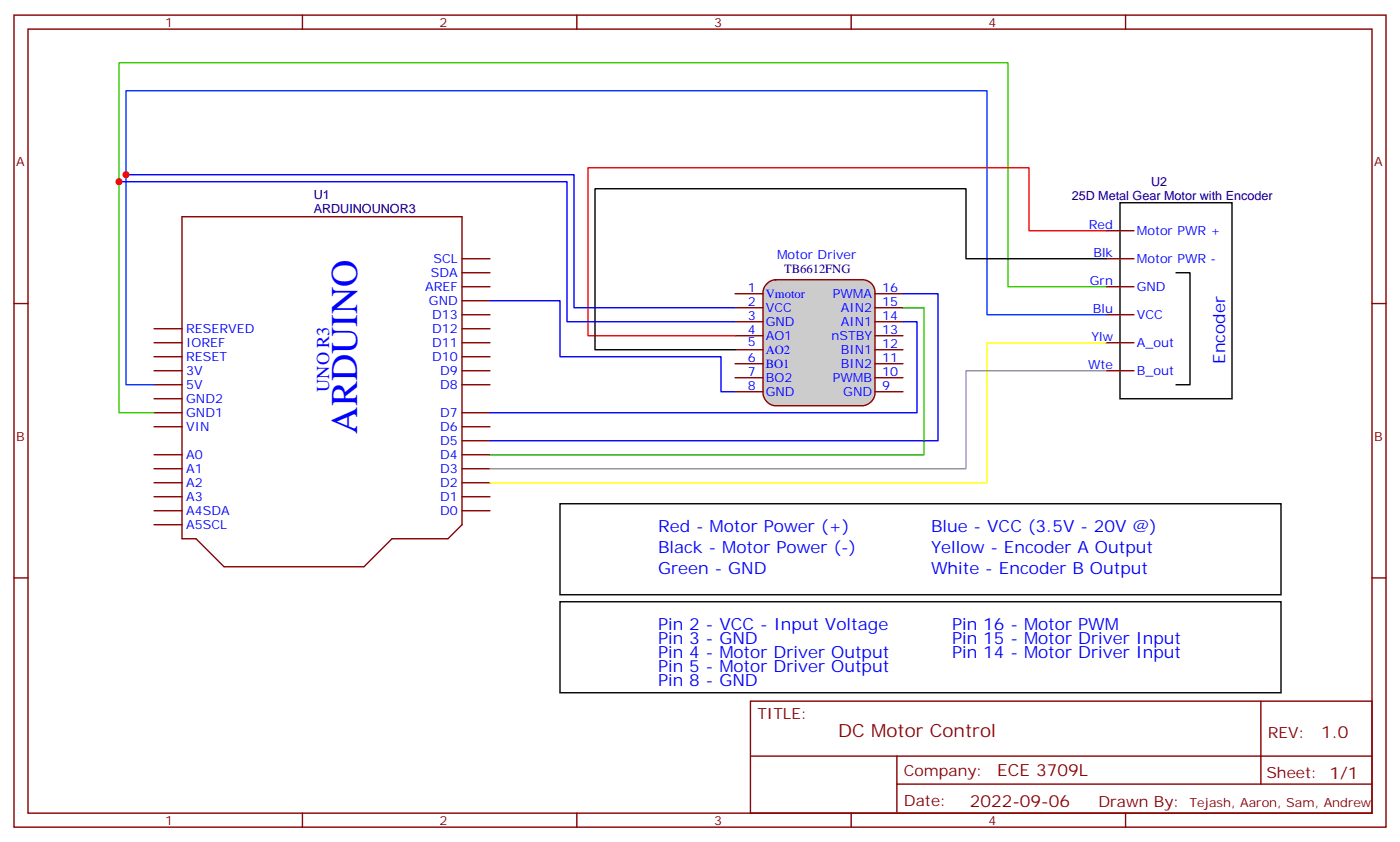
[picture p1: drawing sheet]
<svg xmlns="http://www.w3.org/2000/svg" width="353mm" height="212mm" viewBox="0 0 353 212" stroke-linecap="round" stroke-linejoin="round" font-family="sans-serif">
<g fill="none" stroke="#870000" stroke-width=".35">
<path d="M3.5 3.8h345.7v204.6h-345.7zM7.1 7.3h338.6v197.6h-338.6zM76.2 3.8v3.5M145.3 3.8v3.5M214.5 3.8v3.5M283.6 3.8v3.5M45.9 54.6h70.5v77.6l-3.5 3.5h-14.1l-7.1 7.1h-35.3l-7-7.1h-3.5zM3.5 76.5h3.6M116.4 79.3h7.1M116.4 75.8h7.1M116.4 72.2h7.1M116.4 65.2h7.1"/>
<path d="M116.4 68.7h7.1M345.7 76.5h3.5M38.8 96.9h7.1M38.8 93.4h7.1M38.8 89.9h7.1M38.8 86.4h7.1M38.8 82.8h7.1M116.4 96.9h7.1M116.4 93.4h7.1M116.4 89.9h7.1M116.4 86.4h7.1M116.4 82.8h7.1"/>
<path d="M38.8 118.1h7.1M38.8 114.6h7.1M38.8 107.5h7.1M38.8 104h7.1M38.8 100.5h7.1M116.4 118.1h7.1M116.4 114.6h7.1M116.4 111.1h7.1M116.4 107.5h7.1M116.4 104h7.1M38.8 128.7h7.1M38.8 125.2h7.1"/>
<path d="M38.8 121.6h7.1M38.8 132.2h7.1M116.4 128.7h7.1M116.4 125.2h7.1M116.4 121.6h7.1M3.5 145.6h3.6M345.7 145.6h3.5M189.1 176.7h156.6v28.2h-156.6zM317.7 176.7v20.9M189.1 190.5h156.5M226 197.6h119.6M226 190.5v14.1"/>
<path d="M76.2 204.9v3.5M145.3 204.9v3.5M214.5 204.9v3.5M283.6 204.9v3.5"/>
</g>
<path d="M193.1 71.7a3.4 3.4 0 0 1 2.3-1.2h21.9a3.2 3.2 0 0 1 3.2 3.2v25.4a3.4 3.4 0 0 1-3.2 3.1h-21.9a3.4 3.4 0 0 1-3.1-3.1v-25.4l.1-.8z" fill="#ccc" stroke="#870000" stroke-width=".35"/>
<g fill="none" stroke="#870000" stroke-width=".35">
<path d="M278.7 58.1h7.1M185.2 77.5h7.1M185.2 74h7.1M220.5 77.5h7M220.5 74h7M278.7 65.2h7.1M278.7 72.2h7.1M278.7 79.3h7.1M185.2 81.1h7.1M185.2 84.6h7.1M185.2 88.1h7.1M185.2 91.7h7.1"/>
<path d="M185.2 95.2h7.1M185.2 98.7h7.1M220.5 81.1h7M220.5 84.6h7M220.5 88.1h7M220.5 91.7h7M220.5 95.2h7M220.5 98.7h7M278.7 86.4h7.1M278.7 93.4h7.1"/>
</g>
<path d="M282.2 51.1h28.2v49.4h-28.2zM278.7 65.2h-35.3v-17.6h-93.5v40.5h35.3M296.3 68.7h3.6v28.2h-3.6M141.1 126.9h181.7v23h-181.7zM141.1 151.6h181.7v23h-181.7z" fill="none" stroke="#000" stroke-width=".35"/>
<path d="M278.7 86.4h-30v35.2h-125.2" fill="none" stroke="#ff0" stroke-width=".35"/>
<path d="M278.7 93.4h-35.3v24.7h-119.9" fill="none" stroke="#999" stroke-width=".35"/>
<path d="M278.7 72.2h-24.7v-56.4h-224v88.2h8.8" fill="none" stroke="#3c0" stroke-width=".35"/>
<path d="M278.7 79.3h-30v-56.4h-217v74h7.1" fill="none" stroke="#03f" stroke-width=".35"/>
<path d="M278.7 58.1h-19.4v-15.8h-111.1v42.3h37" fill="none" stroke="#f00" stroke-width=".35"/>
<path d="M30 45.8h112.9v35.3h42.3M31.7 44h112.9v33.5h40.6M123.5 75.8h17.6v14.1h40.6v8.8h3.5M227.5 74h8.9v37.1h-112.9M227.5 81.1h3.6v22.9h-107.6" fill="none" stroke="#00f" stroke-width=".35"/>
<path d="M227.5 77.5h5.3v37.1h-109.3" fill="none" stroke="#008700" stroke-width=".35"/>
<g fill="#c00">
<circle cx="31.8" cy="44" r=".88"/>
<circle cx="30" cy="45.8" r=".88"/>
</g>
<text font-size="9.5" fill="#00f" x="90" y="109.3" transform="rotate(-90 90 109.3)">ARDUINO</text>
<text font-size="4.6" fill="#00f" x="82.9" y="98.7" transform="rotate(-90 82.9 98.7)">UNO R3</text>
<text font-size="4.6" fill="#800" x="211.2" y="185.7">DC Motor Control</text>
<g font-size="4.2" fill="#00f">
<text x="308.7" y="91.7" transform="rotate(-90 308.7 91.7)">Encoder</text>
<text x="165.8" y="134">Red - Motor Power (+)</text>
<text x="234.6" y="134">Blue - VCC (3.5V - 20V @)</text>
<text x="165.8" y="139.3">Black - Motor Power (-)</text>
<text x="234.6" y="139.3">Yellow - Encoder A Output</text>
<text x="165.8" y="144.6">Green - GND</text>
<text x="234.6" y="144.6">White - Encoder B Output</text>
<text x="165.8" y="158.7">Pin 2 - VCC - Input Voltage</text>
<text x="239.9" y="158.7">Pin 16 - Motor PWM</text>
<text x="165.8" y="162.2">Pin 3 - GND</text>
<text x="165.8" y="165.7">Pin 4 - Motor Driver Output</text>
<text x="239.9" y="162.2">Pin 15 - Motor Driver Input</text>
<text x="239.9" y="165.7">Pin 14 - Motor Driver Input</text>
<text x="165.8" y="169.3">Pin 5 - Motor Driver Output</text>
<text x="165.8" y="172.8">Pin 8 - GND</text>
</g>
<g font-size="4.2" fill="#800">
<text x="332.9" y="185.9">1.0</text>
<text x="251.3" y="195.5">ECE 3709L</text>
<text x="244.3" y="203.3">2022-09-06</text>
</g>
<g font-size="3.9" fill="#800">
<text x="190.9" y="181.3">TITLE:</text>
<text x="319.5" y="185.9">REV:</text>
<text x="227.8" y="195.5">Company:</text>
<text x="319.1" y="196.1">Sheet: 1/1</text>
<text x="227.8" y="203.1">Date:</text>
<text x="276.8" y="203.2">Drawn By:</text>
</g>
<g font-size="3.2" fill="#800">
<text x="41.6" y="6.8">1</text>
<text x="110.8" y="6.8">2</text>
<text x="179.9" y="6.8">3</text>
<text x="249.1" y="6.8">4</text>
<text x="4.1" y="41.9">A</text>
<text x="346.3" y="41.9">A</text>
<text x="4.1" y="111.1">B</text>
<text x="346.3" y="111.1">B</text>
<text x="299.7" y="203.2">Tejash, Aaron, Sam, Andrew</text>
<text x="41.6" y="207.9">1</text>
<text x="110.8" y="207.9">2</text>
<text x="179.9" y="207.9">3</text>
<text x="249.1" y="207.9">4</text>
</g>
<g font-size="3.2" fill="#000080">
<text x="290.1" y="46.8">U2</text>
<text x="79" y="53.6">ARDUINOUNOR3</text>
<text x="79" y="50.2">U1</text>
<text x="270" y="50.5">25D Metal Gear Motor with Encoder</text>
<text x="197.6" y="68.7">TB6612FNG</text>
</g>
<g font-size="3.2" fill="#00f">
<text x="274.4" y="57.8">Red</text>
<text x="286.5" y="59.2">Motor PWR +</text>
<text x="195.8" y="65.2">Motor Driver</text>
<text x="275.5" y="64.8">Blk</text>
<text x="108.6" y="69.8">SDA</text>
<text x="109.2" y="66.3">SCL</text>
<text x="274.6" y="71.9">Grn</text>
<text x="286.5" y="66.3">Motor PWR -</text>
<text x="107.2" y="73.3">AREF</text>
<text x="108.1" y="76.8">GND</text>
<text x="188.5" y="77.2">2</text>
<text x="188.5" y="73.7">1</text>
<text x="193" y="75.1">Vmotor</text>
<text x="209.9" y="75.1">PWMA</text>
<text x="222.2" y="77.2">15</text>
<text x="222.2" y="73.7">16</text>
<text x="286.5" y="73.3">GND</text>
<text x="46.9" y="83.9">RESERVED</text>
<text x="108.9" y="83.9">D12</text>
<text x="108.9" y="80.4">D13</text>
<text x="188.5" y="80.7">3</text>
<text x="193" y="78.6">VCC</text>
<text x="193" y="82.1">GND</text>
<text x="211.9" y="82.1">AIN1</text>
<text x="211.9" y="78.6">AIN2</text>
<text x="222.2" y="80.7">14</text>
<text x="275.4" y="79">Blu</text>
<text x="286.5" y="80.4">VCC</text>
<text x="46.9" y="87.4">IOREF</text>
<text x="108.9" y="87.4">D11</text>
<text x="188.5" y="84.2">4</text>
<text x="188.5" y="87.2">5</text>
<text x="193" y="85.7">AO1</text>
<text x="193" y="89.2">AO2</text>
<text x="209.5" y="85.7">nSTBY</text>
<text x="211.9" y="89.2">BIN1</text>
<text x="222.2" y="87.8">12</text>
<text x="222.2" y="84.2">13</text>
<text x="275" y="86">Ylw</text>
<text x="286.5" y="87.4">A_out</text>
<text x="46.9" y="94.5">3V</text>
<text x="46.9" y="90.9">RESET</text>
<text x="108.9" y="90.9">D10</text>
<text x="110.9" y="94.5">D9</text>
<text x="188.5" y="91.3">6</text>
<text x="188.5" y="94.8">7</text>
<text x="193" y="92.7">BO1</text>
<text x="211.9" y="92.7">BIN2</text>
<text x="222.2" y="94.8">10</text>
<text x="222.2" y="91.3">11</text>
<text x="274.2" y="93.1">Wte</text>
<text x="286.5" y="94.5">B_out</text>
<text x="46.9" y="101.5">GND2</text>
<text x="46.9" y="98">5V</text>
<text x="110.9" y="98">D8</text>
<text x="188.5" y="98.4">8</text>
<text x="193" y="96.2">BO2</text>
<text x="193" y="99.8">GND</text>
<text x="209.9" y="96.2">PWMB</text>
<text x="212.5" y="99.8">GND</text>
<text x="222.2" y="98.4">9</text>
<text x="46.9" y="105.1">GND1</text>
<text x="110.9" y="105.1">D7</text>
<text x="46.9" y="108.6">VIN</text>
<text x="110.9" y="112.1">D5</text>
<text x="110.9" y="108.6">D6</text>
<text x="46.9" y="119.2">A1</text>
<text x="46.9" y="115.6">A0</text>
<text x="110.9" y="119.2">D3</text>
<text x="110.9" y="115.6">D4</text>
<text x="46.9" y="122.7">A2</text>
<text x="110.9" y="122.7">D2</text>
<text x="46.9" y="129.8">A4SDA</text>
<text x="46.9" y="126.2">A3</text>
<text x="110.9" y="129.8">D0</text>
<text x="110.9" y="126.2">D1</text>
<text x="46.9" y="133.3">A5SCL</text>
</g>
</svg>
